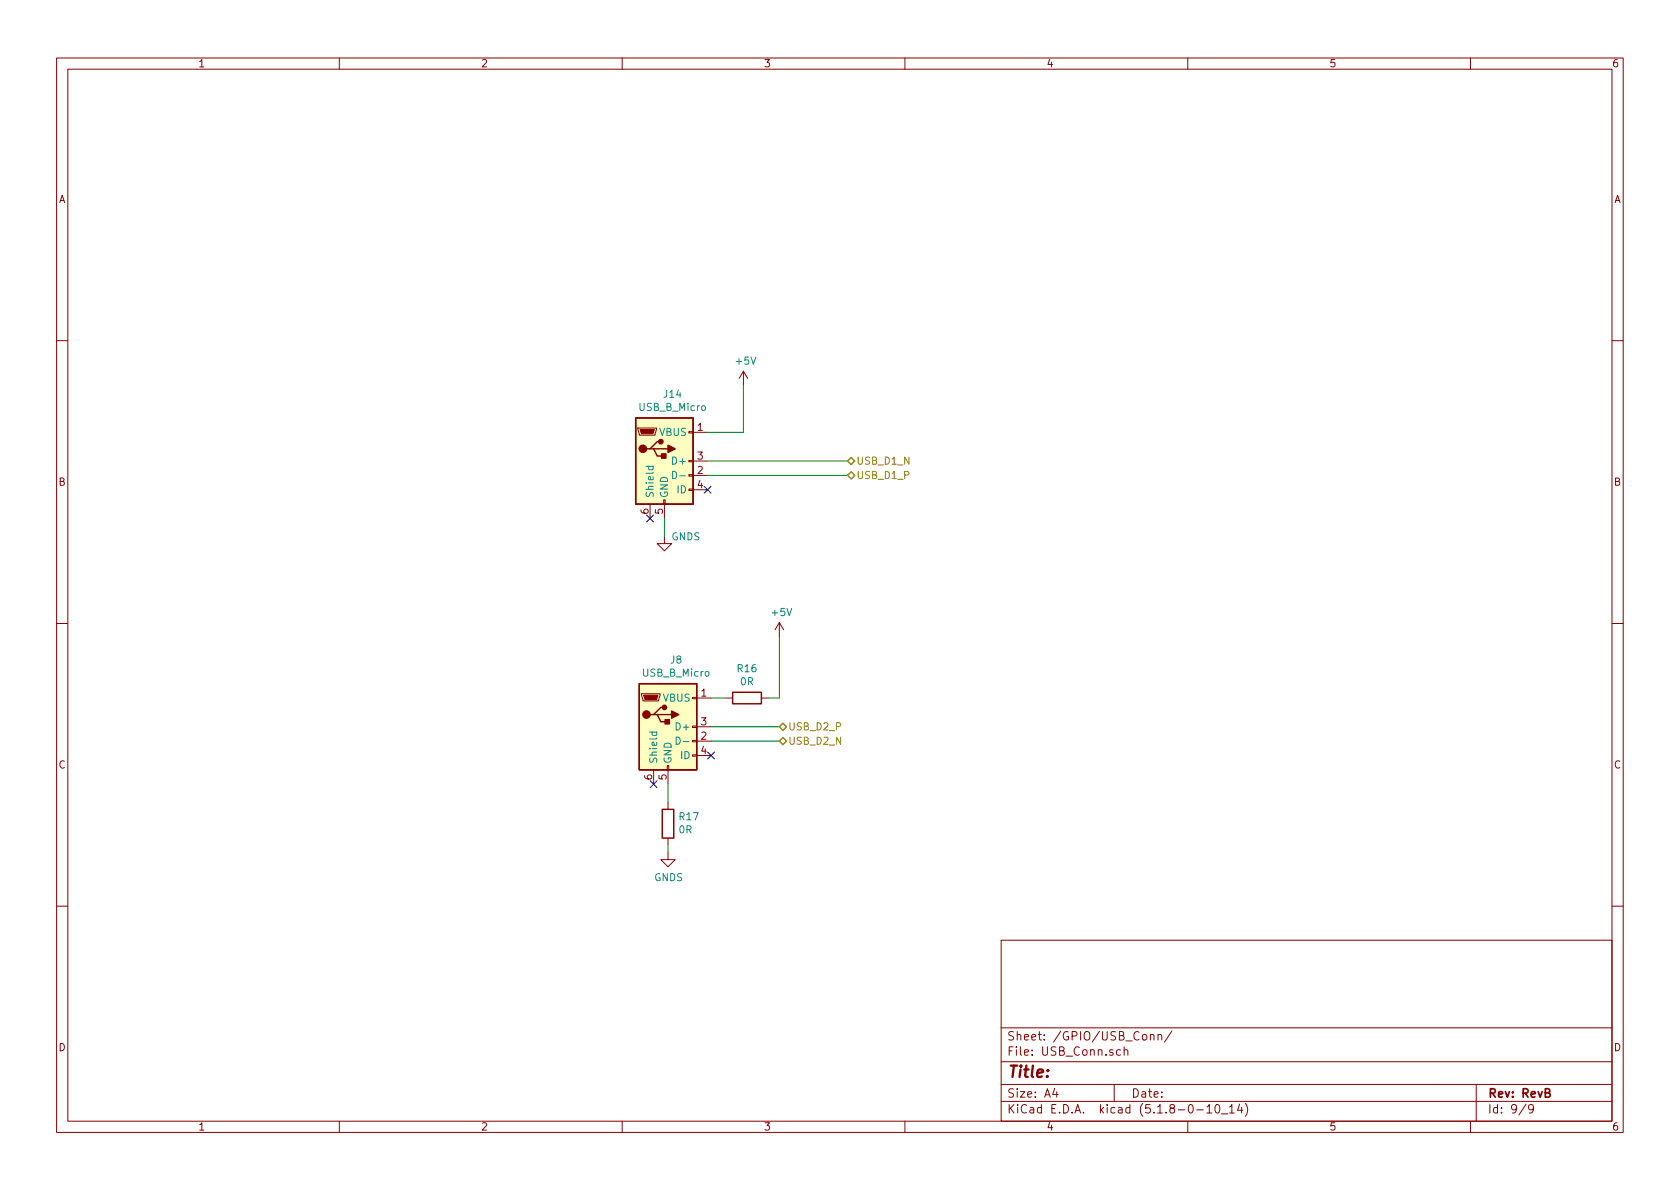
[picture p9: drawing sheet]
EESchema Schematic File Version 4
EELAYER 30 0
EELAYER END
$Descr A4 11693 8268
encoding utf-8
Sheet 9 9
Title ""
Date ""
Rev "RevB"
Comp ""
Comment1 ""
Comment2 ""
Comment3 ""
Comment4 ""
$EndDescr
$Comp
L power:GNDS #PWR0128
U 1 1
P 4625 3725
AR Path="/610FE7C3/611068FF" Ref="#PWR0128"  Part="1" 
AR Path="/6097C138/609989A6/611068FF" Ref="#PWR047"  Part="1" 
F 0 "#PWR047" H 4625 3475 50  0001 C CNN
F 1 "GNDS" H 4775 3725 50  0000 C CNN
F 2 "" H 4625 3725 50  0001 C CNN
F 3 "" H 4625 3725 50  0001 C CNN
	1    4625 3725
	1    0    0    -1  
$EndComp
Wire Wire Line
	4925 3000 5175 3000
Wire Wire Line
	5175 3000 5175 2675
$Comp
L power:+5V #PWR0129
U 1 1
P 5175 2675
AR Path="/610FE7C3/6110690A" Ref="#PWR0129"  Part="1" 
AR Path="/6097C138/609989A6/6110690A" Ref="#PWR050"  Part="1" 
F 0 "#PWR050" H 5175 2525 50  0001 C CNN
F 1 "+5V" H 5190 2848 50  0000 C CNN
F 2 "" H 5175 2675 50  0001 C CNN
F 3 "" H 5175 2675 50  0001 C CNN
	1    5175 2675
	1    0    0    -1  
$EndComp
Wire Wire Line
	5425 4850 5425 4425
$Comp
L power:+5V #PWR0131
U 1 1
P 5425 4425
AR Path="/610FE7C3/6110691F" Ref="#PWR0131"  Part="1" 
AR Path="/6097C138/609989A6/6110691F" Ref="#PWR051"  Part="1" 
F 0 "#PWR051" H 5425 4275 50  0001 C CNN
F 1 "+5V" H 5440 4598 50  0000 C CNN
F 2 "" H 5425 4425 50  0001 C CNN
F 3 "" H 5425 4425 50  0001 C CNN
	1    5425 4425
	1    0    0    -1  
$EndComp
Wire Wire Line
	4950 5050 5425 5050
Wire Wire Line
	4950 5150 5425 5150
$Comp
L power:GNDS #PWR0132
U 1 1
P 4650 5925
AR Path="/610FE7C3/61106928" Ref="#PWR0132"  Part="1" 
AR Path="/6097C138/609989A6/61106928" Ref="#PWR048"  Part="1" 
F 0 "#PWR048" H 4650 5675 50  0001 C CNN
F 1 "GNDS" H 4655 5752 50  0000 C CNN
F 2 "" H 4650 5925 50  0001 C CNN
F 3 "" H 4650 5925 50  0001 C CNN
	1    4650 5925
	1    0    0    -1  
$EndComp
NoConn ~ 4550 5450
Text HLabel 5900 3200 2    50   BiDi ~ 0
USB_D1_N
Text HLabel 5900 3300 2    50   BiDi ~ 0
USB_D1_P
Text HLabel 5425 5050 2    50   BiDi ~ 0
USB_D2_P
Text HLabel 5425 5150 2    50   BiDi ~ 0
USB_D2_N
$Comp
L Connector:USB_B_Micro J13
U 1 1
P 4625 3200
AR Path="/610FE7C3/5FC6FFE5" Ref="J13"  Part="1" 
AR Path="/6097C138/609989A6/5FC6FFE5" Ref="J14"  Part="1" 
F 0 "J14" H 4682 3667 50  0000 C CNN
F 1 "USB_B_Micro" H 4682 3576 50  0000 C CNN
F 2 "Connector_USB:USB_Micro-B_Molex-105017-0001" H 4775 3150 50  0001 C CNN
F 3 "~" H 4775 3150 50  0001 C CNN
F 4 "~" H 4625 3200 50  0001 C CNN "Mfr"
F 5 "~" H 4625 3200 50  0001 C CNN "PartNo"
F 6 "~" H 4625 3200 50  0001 C CNN "LCSC"
F 7 "~" H 4625 3200 50  0001 C CNN "Comment"
F 8 "~" H 4625 3200 50  0001 C CNN "Mouser"
	1    4625 3200
	1    0    0    -1  
$EndComp
Wire Wire Line
	4925 3200 5900 3200
Wire Wire Line
	4925 3300 5900 3300
NoConn ~ 4925 3400
NoConn ~ 4525 3600
Wire Wire Line
	4625 3600 4625 3725
$Comp
L Connector:USB_B_Micro J?
U 1 1
P 4650 5050
AR Path="/610FE7C3/5FC689D6" Ref="J?"  Part="1" 
AR Path="/6097C138/609989A6/5FC689D6" Ref="J8"  Part="1" 
F 0 "J8" H 4707 5517 50  0000 C CNN
F 1 "USB_B_Micro" H 4707 5426 50  0000 C CNN
F 2 "Connector_USB:USB_Micro-B_Molex-105017-0001" H 4800 5000 50  0001 C CNN
F 3 "~" H 4800 5000 50  0001 C CNN
F 4 "~" H 4650 5050 50  0001 C CNN "Mfr"
F 5 "~" H 4650 5050 50  0001 C CNN "PartNo"
F 6 "~" H 4650 5050 50  0001 C CNN "LCSC"
F 7 "~" H 4650 5050 50  0001 C CNN "Comment"
F 8 "~" H 4650 5050 50  0001 C CNN "Mouser"
	1    4650 5050
	1    0    0    -1  
$EndComp
NoConn ~ 4950 5250
Wire Wire Line
	4950 4850 5050 4850
Wire Wire Line
	4650 5450 4650 5575
$Comp
L Device:R R16
U 1 1
P 5200 4850
F 0 "R16" V 4993 4850 50  0000 C CNN
F 1 "0R" V 5084 4850 50  0000 C CNN
F 2 "Resistor_SMD:R_0402_1005Metric_Pad0.72x0.64mm_HandSolder" V 5130 4850 50  0001 C CNN
F 3 "~" H 5200 4850 50  0001 C CNN
F 4 "~" H 5200 4850 50  0001 C CNN "Mfr"
F 5 "~" H 5200 4850 50  0001 C CNN "PartNo"
F 6 "C25087" H 5200 4850 50  0001 C CNN "LCSC"
F 7 "~" H 5200 4850 50  0001 C CNN "Comment"
F 8 "~" H 5200 4850 50  0001 C CNN "Mouser"
	1    5200 4850
	0    1    1    0   
$EndComp
Wire Wire Line
	5350 4850 5425 4850
$Comp
L Device:R R17
U 1 1
P 4650 5725
F 0 "R17" H 4580 5679 50  0000 R CNN
F 1 "0R" H 4580 5770 50  0000 R CNN
F 2 "Resistor_SMD:R_0402_1005Metric_Pad0.72x0.64mm_HandSolder" V 4580 5725 50  0001 C CNN
F 3 "~" H 4650 5725 50  0001 C CNN
F 4 "~" H 4650 5725 50  0001 C CNN "Mfr"
F 5 "~" H 4650 5725 50  0001 C CNN "PartNo"
F 6 "C25087" H 4650 5725 50  0001 C CNN "LCSC"
F 7 "~" H 4650 5725 50  0001 C CNN "Comment"
F 8 "~" H 4650 5725 50  0001 C CNN "Mouser"
	1    4650 5725
	-1   0    0    1   
$EndComp
Wire Wire Line
	4650 5875 4650 5925
$EndSCHEMATC
